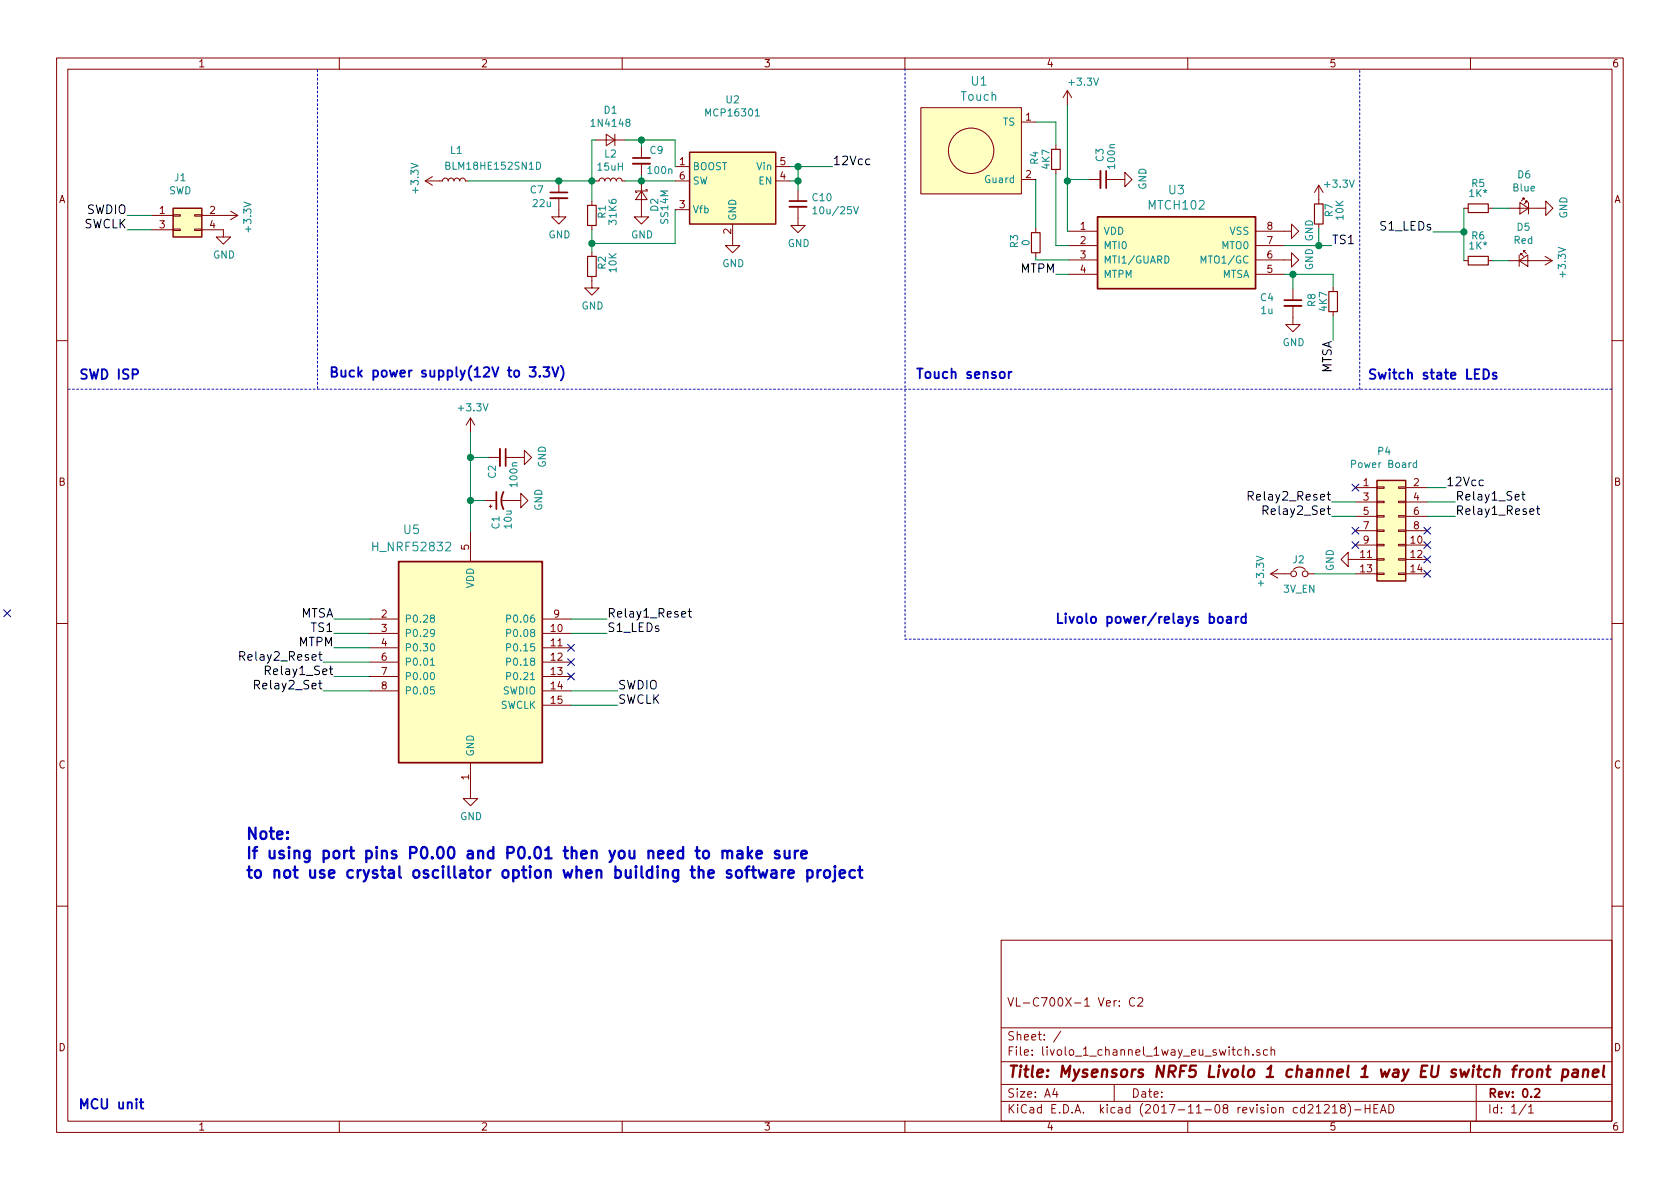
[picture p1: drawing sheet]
EESchema Schematic File Version 3
LIBS:mysensors_arduino
LIBS:mysensors_connectors
LIBS:mysensors_logic
LIBS:mysensors_mcu
LIBS:mysensors_memories
LIBS:mysensors_network
LIBS:mysensors_radios
LIBS:mysensors_regulators
LIBS:mysensors_security
LIBS:mysensors_sensors
LIBS:AMS1117
LIBS:BLUE_PILL
LIBS:ch340
LIBS:cp2102
LIBS:current_transf
LIBS:E73-2G4M04S
LIBS:ESP8266
LIBS:hlk-pm01
LIBS:hlk-pm03
LIBS:holyiot_nrf52832
LIBS:l6920
LIBS:linear_tech
LIBS:MAPLE_MINI
LIBS:max44009
LIBS:MIC5205
LIBS:mtch102
LIBS:mtch105
LIBS:mx-503398-1892
LIBS:nanopi_duo
LIBS:ncp1402
LIBS:onion_omega2
LIBS:orangepi-zero
LIBS:pam8403
LIBS:pcm5100
LIBS:ptr5518
LIBS:rfm12
LIBS:rfm69cw
LIBS:RM50_SP
LIBS:touch
LIBS:ttp223
LIBS:txb010x
LIBS:v23079-e1208-b301
LIBS:WT51822-S4AT
LIBS:Amplifier_Audio
LIBS:Amplifier_Buffer
LIBS:Amplifier_Current
LIBS:Amplifier_Difference
LIBS:Amplifier_Instrumentation
LIBS:Amplifier_Operational
LIBS:Amplifier_Video
LIBS:Analog
LIBS:Analog_ADC
LIBS:Analog_DAC
LIBS:Analog_Switch
LIBS:Audio
LIBS:Battery_Management
LIBS:Comparator
LIBS:Connector_Generic
LIBS:Connector_Generic_Shielded
LIBS:Connector_Specialized
LIBS:Converter_ACDC
LIBS:Converter_DCDC
LIBS:CPLD_Altera
LIBS:CPLD_Xilinx
LIBS:CPU
LIBS:CPU_NXP_6800
LIBS:CPU_NXP_68000
LIBS:CPU_PowerPC
LIBS:Device
LIBS:Diode
LIBS:Diode_Bridge
LIBS:Diode_Laser
LIBS:Display_Character
LIBS:Display_Graphic
LIBS:Driver_Display
LIBS:Driver_FET
LIBS:Driver_LED
LIBS:Driver_Motor
LIBS:Driver_Relay
LIBS:DSP_Freescale
LIBS:DSP_Microchip_DSPIC33
LIBS:DSP_Motorola
LIBS:DSP_Texas
LIBS:Filter
LIBS:FPGA_Actel
LIBS:FPGA_Xilinx
LIBS:FPGA_Xilinx_Artix7
LIBS:FPGA_Xilinx_Kintex7
LIBS:FPGA_Xilinx_Spartan6
LIBS:FPGA_Xilinx_Virtex5
LIBS:FPGA_Xilinx_Virtex6
LIBS:FPGA_Xilinx_Virtex7
LIBS:GPU
LIBS:Graphic
LIBS:Interface
LIBS:Interface_CAN_LIN
LIBS:Interface_CurrentLoop
LIBS:Interface_Ethernet
LIBS:Interface_Expansion
LIBS:Interface_HID
LIBS:Interface_LineDriver
LIBS:Interface_Optical
LIBS:Interface_Telecom
LIBS:Interface_UART
LIBS:Interface_USB
LIBS:Isolator
LIBS:Isolator_Analog
LIBS:Jumper
LIBS:LED
LIBS:Logic_74xgxx
LIBS:Logic_74xx
LIBS:Logic_CMOS_4000
LIBS:Logic_CMOS_IEEE
LIBS:Logic_LevelTranslator
LIBS:Logic_Programmable
LIBS:Logic_TTL_IEEE
LIBS:MCU_AnalogDevices
LIBS:MCU_Atmel_8051
LIBS:MCU_Atmel_ATMEGA
LIBS:MCU_Atmel_ATTINY
LIBS:MCU_Atmel_AVR
LIBS:MCU_Cypress
LIBS:MCU_Infineon
LIBS:MCU_Intel
LIBS:MCU_Microchip_PIC10
LIBS:MCU_Microchip_PIC12
LIBS:MCU_Microchip_PIC16
LIBS:MCU_Microchip_PIC18
LIBS:MCU_Microchip_PIC24
LIBS:MCU_Microchip_PIC32
LIBS:MCU_Microchip_SAME
LIBS:MCU_Microchip_SAML
LIBS:MCU_Module
LIBS:MCU_NXP_ColdFire
LIBS:MCU_NXP_HC11
LIBS:MCU_NXP_HC12
LIBS:MCU_NXP_HCS12
LIBS:MCU_NXP_Kinetis
LIBS:MCU_NXP_LPC
LIBS:MCU_NXP_MAC7100
LIBS:MCU_NXP_MCore
LIBS:MCU_NXP_S08
LIBS:MCU_Parallax
LIBS:MCU_SiFive
LIBS:MCU_SiliconLabs
LIBS:MCU_ST_STM8
LIBS:MCU_ST_STM32
LIBS:MCU_Texas
LIBS:MCU_Texas_MSP430
LIBS:Mechanical
LIBS:Memory_Controller
LIBS:Memory_EEPROM
LIBS:Memory_EPROM
LIBS:Memory_Flash
LIBS:Memory_NVRAM
LIBS:Memory_RAM
LIBS:Memory_ROM
LIBS:Memory_UniqueID
LIBS:Motor
LIBS:Oscillator
LIBS:Potentiometer_Digital
LIBS:power
LIBS:Power_Management
LIBS:Power_Protection
LIBS:Power_Supervisor
LIBS:pspice
LIBS:Reference_Current
LIBS:Reference_Voltage
LIBS:Regulator_Controller
LIBS:Regulator_Current
LIBS:Regulator_Linear
LIBS:Regulator_SwitchedCapacitor
LIBS:Regulator_Switching
LIBS:Relay
LIBS:Relay_SolidState
LIBS:RF
LIBS:RF_AM_FM
LIBS:RF_Bluetooth
LIBS:RF_GPS
LIBS:RF_Mixer
LIBS:RF_Module
LIBS:RF_RFID
LIBS:RF_WiFi
LIBS:RF_ZigBee
LIBS:Sensor
LIBS:Sensor_Audio
LIBS:Sensor_Current
LIBS:Sensor_Gas
LIBS:Sensor_Humidity
LIBS:Sensor_Magnetic
LIBS:Sensor_Motion
LIBS:Sensor_Optical
LIBS:Sensor_Pressure
LIBS:Sensor_Proximity
LIBS:Sensor_Temperature
LIBS:Sensor_Touch
LIBS:Sensor_Voltage
LIBS:Switch
LIBS:Timer
LIBS:Timer_PLL
LIBS:Timer_RTC
LIBS:Transformer
LIBS:Transistor_Array
LIBS:Transistor_BJT
LIBS:Transistor_FET
LIBS:Transistor_IGBT
LIBS:Triac_Thyristor
LIBS:Valve
LIBS:Video
LIBS:livolo_1_channel_1way_eu_switch-cache
EELAYER 26 0
EELAYER END
$Descr A4 11693 8268
encoding utf-8
Sheet 1 1
Title "Mysensors NRF5 Livolo 1 channel 1 way EU switch front panel"
Date ""
Rev "0.2"
Comp ""
Comment1 "VL-C700X-1 Ver: C2"
Comment2 ""
Comment3 ""
Comment4 ""
$EndDescr
Text Notes 7340 4345 0    67   ~ 13
Livolo power/relays board
Text Notes 545  2645 0    67   ~ 13
SWD ISP
Text Notes 540  7725 0    67   ~ 13
MCU unit
Text Notes 9515 2645 0    67   ~ 13
Switch state LEDs
$Comp
L +3.3V #PWR01
U 1 1
P 3060 1250
F 0 "#PWR01" H 3060 1100 50  0001 C CNN
F 1 "+3.3V" H 3075 1423 50  0000 C CNN
F 2 "" H 3060 1250 50  0000 C CNN
F 3 "" H 3060 1250 50  0000 C CNN
	1    3060 1250
	0    -1   -1   0   
$EndComp
Text Notes 2285 2630 0    67   ~ 13
Buck power supply(12V to 3.3V)
$Comp
L Conn_02x07_Odd_Even P4
U 1 1
P 9635 3685
F 0 "P4" H 9635 4240 50  0000 C CNN
F 1 "Power Board" H 9635 4149 50  0000 C CNN
F 2 "Pin_Headers:Pin_Header_Straight_2x07_Pitch2.00mm" H 9635 4058 50  0001 C CNN
F 3 "http://www.tme.eu/ro/Document/dd1ceac14413aeeec818bc9967f247e1/zl262-dg.pdf" H 9635 2485 50  0001 C CNN
F 4 "ZL262-14DG" H 9635 3685 60  0001 C CNN "Part No"
F 5 "Ninigi" H 9635 3685 60  0001 C CNN "Vendor"
	1    9635 3685
	1    0    0    -1  
$EndComp
$Comp
L MCP16301 U2
U 1 1
P 5100 1250
F 0 "U2" H 5100 1817 50  0000 C CNN
F 1 "MCP16301" H 5100 1726 50  0000 C CNN
F 2 "TO_SOT_Packages_SMD:SOT-23-6" H 5100 750 50  0001 C CNN
F 3 "http://www.farnell.com/datasheets/2129968.pdf" H 4800 1800 50  0001 C CNN
F 4 "MCP16301T-I/CHY" H 5100 1250 60  0001 C CNN "Part No"
F 5 "4-30V/3.3V/600mA" H 5100 1250 60  0001 C CNN "Rating"
F 6 "Microchip" H 5100 1250 60  0001 C CNN "Vendor"
	1    5100 1250
	-1   0    0    -1  
$EndComp
$Comp
L GND #PWR05
U 1 1
P 5100 1650
F 0 "#PWR05" H 5100 1400 50  0001 C CNN
F 1 "GND" H 5105 1477 50  0000 C CNN
F 2 "" H 5100 1650 50  0000 C CNN
F 3 "" H 5100 1650 50  0000 C CNN
	1    5100 1650
	1    0    0    -1  
$EndComp
$Comp
L L_Small L2
U 1 1
P 4250 1250
F 0 "L2" V 4435 1250 50  0000 C CNN
F 1 "15uH" V 4344 1250 50  0000 C CNN
F 2 "myfootprints:VLCF4020T-150MR68" H 4250 1250 50  0001 C CNN
F 3 "http://www.farnell.com/datasheets/2041203.pdf" H 4250 1250 50  0001 C CNN
F 4 "VLCF4020T-150MR68" V 4250 1250 60  0001 C CNN "Part No"
F 5 "1A" V 4250 1250 60  0001 C CNN "Rating"
F 6 "TDK" V 4250 1250 60  0001 C CNN "Vendor"
	1    4250 1250
	0    -1   -1   0   
$EndComp
$Comp
L D_Schottky_Small D2
U 1 1
P 4465 1350
F 0 "D2" H 4480 1445 50  0000 L CNN
F 1 "SS14M" H 4420 1515 50  0000 L CNN
F 2 "myfootprints:SS14M" V 4465 1350 50  0001 C CNN
F 3 "http://www.farnell.com/datasheets/1692176.pdf" H 4465 1350 50  0001 C CNN
F 4 "SS14M" H 4465 1350 60  0001 C CNN "Part No"
F 5 "40V/1A" H 4465 1350 60  0001 C CNN "Rating"
F 6 "Taiwan Semiconductor" H 4465 1350 60  0001 C CNN "Vendor"
	1    4465 1350
	0    1    1    0   
$EndComp
$Comp
L D_Small D1
U 1 1
P 4250 965
F 0 "D1" H 4250 760 50  0000 C CNN
F 1 "1N4148" H 4250 851 50  0000 C CNN
F 2 "Diodes_SMD:SOD-123" V 4250 965 50  0001 C CNN
F 3 "http://www.farnell.com/datasheets/2099776.pdf" H 4250 965 50  0001 C CNN
F 4 "1N4148W-7-F" H 4250 965 60  0001 C CNN "Part No"
F 5 "100V/300mA" H 4250 965 60  0001 C CNN "Rating"
F 6 "Diodes Inc." H 4250 965 60  0001 C CNN "Vendor"
	1    4250 965 
	-1   0    0    1   
$EndComp
$Comp
L R_Small R2
U 1 1
P 4120 1845
F 0 "R2" V 4045 1820 50  0000 C CNN
F 1 "10K" V 3970 1820 50  0000 C CNN
F 2 "Resistors_SMD:R_0603_HandSoldering" V 4016 1845 50  0001 C CNN
F 3 "http://www.farnell.com/datasheets/2007183.pdf" H 4120 1845 50  0001 C CNN
F 4 "CRGH0603J10K" V 4120 1845 60  0001 C CNN "Part No"
F 5 "50V/200mW" V 4120 1845 60  0001 C CNN "Rating"
F 6 "TE Connectivity" V 4120 1845 60  0001 C CNN "Vendor"
	1    4120 1845
	-1   0    0    1   
$EndComp
$Comp
L R_Small R1
U 1 1
P 4120 1490
F 0 "R1" V 4045 1465 50  0000 C CNN
F 1 "31K6" V 3970 1465 50  0000 C CNN
F 2 "Resistors_SMD:R_0603_HandSoldering" V 4016 1490 50  0001 C CNN
F 3 "http://www.farnell.com/datasheets/1849611.pdf" H 4120 1490 50  0001 C CNN
F 4 "MCWR06X3162FTL" V 4120 1490 60  0001 C CNN "Part No"
F 5 "50V/200mW" V 4120 1490 60  0001 C CNN "Rating"
F 6 "Multicomp" V 4120 1490 60  0001 C CNN "Vendor"
	1    4120 1490
	-1   0    0    1   
$EndComp
$Comp
L C_Small C9
U 1 1
P 4465 1110
F 0 "C9" H 4570 1185 50  0000 C CNN
F 1 "100n" H 4595 1045 50  0000 C CNN
F 2 "Capacitors_SMD:C_0603_HandSoldering" H 4557 1019 50  0001 L CNN
F 3 "http://www.farnell.com/datasheets/1901289.pdf" H 4465 1110 50  0001 C CNN
F 4 "MC0603B104K250CT" H 4465 1110 60  0001 C CNN "Part No"
F 5 "X7R/25V" H 4465 1110 60  0001 C CNN "Rating"
F 6 "Multicomp" H 4465 1110 60  0001 C CNN "Vendor"
	1    4465 1110
	1    0    0    -1  
$EndComp
$Comp
L GND #PWR06
U 1 1
P 4465 1450
F 0 "#PWR06" H 4465 1200 50  0001 C CNN
F 1 "GND" H 4470 1277 50  0000 C CNN
F 2 "" H 4465 1450 50  0000 C CNN
F 3 "" H 4465 1450 50  0000 C CNN
	1    4465 1450
	1    0    0    -1  
$EndComp
$Comp
L GND #PWR07
U 1 1
P 4120 1945
F 0 "#PWR07" H 4120 1695 50  0001 C CNN
F 1 "GND" H 4125 1772 50  0000 C CNN
F 2 "" H 4120 1945 50  0000 C CNN
F 3 "" H 4120 1945 50  0000 C CNN
	1    4120 1945
	1    0    0    -1  
$EndComp
$Comp
L GND #PWR08
U 1 1
P 3890 1450
F 0 "#PWR08" H 3890 1200 50  0001 C CNN
F 1 "GND" H 3895 1277 50  0000 C CNN
F 2 "" H 3890 1450 50  0000 C CNN
F 3 "" H 3890 1450 50  0000 C CNN
	1    3890 1450
	1    0    0    -1  
$EndComp
$Comp
L GND #PWR09
U 1 1
P 5555 1510
F 0 "#PWR09" H 5555 1260 50  0001 C CNN
F 1 "GND" H 5560 1337 50  0000 C CNN
F 2 "" H 5555 1510 50  0000 C CNN
F 3 "" H 5555 1510 50  0000 C CNN
	1    5555 1510
	1    0    0    -1  
$EndComp
Text Label 5795 1150 0    60   ~ 0
12Vcc
$Comp
L LED_Small D6
U 1 1
P 10610 1440
F 0 "D6" H 10610 1675 50  0000 C CNN
F 1 "Blue" H 10610 1584 50  0000 C CNN
F 2 "Diodes_SMD:D_0603" V 10610 1440 50  0001 C CNN
F 3 "http://www.tme.eu/ro/Document/2ff6cd49d353fcb76ded3ea208e0eb10/OSXX0603C1E.pdf" V 10610 1440 50  0001 C CNN
F 4 "OSB50603C1E" H 10610 1440 60  0001 C CNN "Part No"
F 5 "2.5-3.4V/5mA" H 10610 1440 60  0001 C CNN "Rating"
F 6 "Optosupply" H 10610 1440 60  0001 C CNN "Vendor"
	1    10610 1440
	-1   0    0    -1  
$EndComp
$Comp
L LED_Small D5
U 1 1
P 10605 1805
F 0 "D5" H 10605 2040 50  0000 C CNN
F 1 "Red" H 10605 1949 50  0000 C CNN
F 2 "Diodes_SMD:D_0603" V 10605 1805 50  0001 C CNN
F 3 "http://www.tme.eu/ro/Document/2ff6cd49d353fcb76ded3ea208e0eb10/OSXX0603C1E.pdf" V 10605 1805 50  0001 C CNN
F 4 "OSR50603C1E" H 10605 1805 60  0001 C CNN "Part No"
F 5 "1.6-2.4V/5mA" H 10605 1805 60  0001 C CNN "Rating"
F 6 "Optosupply" H 10605 1805 60  0001 C CNN "Vendor"
	1    10605 1805
	1    0    0    -1  
$EndComp
$Comp
L R_Small R5
U 1 1
P 10290 1440
F 0 "R5" V 10115 1440 50  0000 C CNN
F 1 "1K*" V 10185 1440 50  0000 C CNN
F 2 "Resistors_SMD:R_0603_HandSoldering" V 10186 1440 50  0001 C CNN
F 3 "http://www.farnell.com/datasheets/1849611.pdf" H 10290 1440 50  0001 C CNN
F 4 "MCWR06X1001FTL" V 10290 1440 60  0001 C CNN "Part No"
F 5 "50V/100mW" V 10290 1440 60  0001 C CNN "Rating"
F 6 "Multicomp" V 10290 1440 60  0001 C CNN "Vendor"
	1    10290 1440
	0    1    1    0   
$EndComp
$Comp
L R_Small R6
U 1 1
P 10290 1805
F 0 "R6" V 10115 1805 50  0000 C CNN
F 1 "1K*" V 10185 1805 50  0000 C CNN
F 2 "Resistors_SMD:R_0603_HandSoldering" V 10186 1805 50  0001 C CNN
F 3 "http://www.farnell.com/datasheets/1849611.pdf" H 10290 1805 50  0001 C CNN
F 4 "MCWR06X1001FTL" V 10290 1805 60  0001 C CNN "Part No"
F 5 "50V/100mW" V 10290 1805 60  0001 C CNN "Rating"
F 6 "Multicomp" V 10290 1805 60  0001 C CNN "Vendor"
	1    10290 1805
	0    1    1    0   
$EndComp
Text Label 10065 3385 0    60   ~ 0
12Vcc
$Comp
L GND #PWR018
U 1 1
P 9435 3885
F 0 "#PWR018" H 9435 3635 50  0001 C CNN
F 1 "GND" H 9440 3712 50  0000 C CNN
F 2 "" H 9435 3885 50  0000 C CNN
F 3 "" H 9435 3885 50  0000 C CNN
	1    9435 3885
	0    1    1    0   
$EndComp
NoConn ~ 9435 3385
NoConn ~ 9435 3685
$Comp
L GND #PWR019
U 1 1
P 10710 1440
F 0 "#PWR019" H 10710 1190 50  0001 C CNN
F 1 "GND" H 10715 1267 50  0000 C CNN
F 2 "" H 10710 1440 50  0000 C CNN
F 3 "" H 10710 1440 50  0000 C CNN
	1    10710 1440
	0    -1   -1   0   
$EndComp
$Comp
L +3.3V #PWR021
U 1 1
P 10705 1805
F 0 "#PWR021" H 10705 1655 50  0001 C CNN
F 1 "+3.3V" H 10720 1978 50  0000 C CNN
F 2 "" H 10705 1805 50  0000 C CNN
F 3 "" H 10705 1805 50  0000 C CNN
	1    10705 1805
	0    1    1    0   
$EndComp
Text Label 9975 1605 2    60   ~ 0
S1_LEDs
Text Label 10130 3485 0    60   ~ 0
Relay1_Set
Text Label 10130 3585 0    60   ~ 0
Relay1_Reset
$Comp
L C_Small C10
U 1 1
P 5555 1410
F 0 "C10" H 5647 1456 50  0000 L CNN
F 1 "10u/25V" H 5647 1365 50  0000 L CNN
F 2 "Capacitors_SMD:C_1206" H 5555 1410 50  0001 C CNN
F 3 "http://www.farnell.com/datasheets/2163235.pdf" H 5555 1410 50  0001 C CNN
F 4 "ZRB18AR61E106ME01L" H 5555 1410 60  0001 C CNN "Part No"
F 5 "X5R/25V" H 5555 1410 60  0001 C CNN "Rating"
F 6 "Murata" H 5555 1410 60  0001 C CNN "Vendor"
	1    5555 1410
	1    0    0    -1  
$EndComp
$Comp
L C_Small C7
U 1 1
P 3890 1350
F 0 "C7" H 3685 1390 50  0000 L CNN
F 1 "22u" H 3700 1295 50  0000 L CNN
F 2 "Capacitors_SMD:C_0603_HandSoldering" H 3890 1350 50  0001 C CNN
F 3 "http://www.farnell.com/datasheets/2047978.pdf" H 3890 1350 50  0001 C CNN
F 4 "GRM188R61A226ME15D" H 3890 1350 60  0001 C CNN "Part No"
F 5 "X5R/10V" H 3890 1350 60  0001 C CNN "Rating"
F 6 "Murata" H 3890 1350 60  0001 C CNN "Vendor"
	1    3890 1350
	1    0    0    -1  
$EndComp
Text Label 9270 3485 2    60   ~ 0
Relay2_Reset
Text Label 9270 3585 2    60   ~ 0
Relay2_Set
$Comp
L L_Small L1
U 1 1
P 3160 1250
F 0 "L1" V 3370 1220 50  0000 L CNN
F 1 "BLM18HE152SN1D" V 3260 1180 50  0000 L CNN
F 2 "Resistors_SMD:R_0603" H 155 -615 50  0001 C CNN
F 3 "http://www.murata.com/en-us/products/productdata/8796741599262/ENFA0004.pdf" H 155 -615 50  0001 C CNN
	1    3160 1250
	0    1    -1   0   
$EndComp
NoConn ~ 9935 3685
NoConn ~ 9935 3785
NoConn ~ 9935 3885
NoConn ~ 9935 3985
NoConn ~ 9435 3785
$Comp
L CP1_Small C1
U 1 1
P 3475 3475
F 0 "C1" H 3270 3500 50  0000 L CNN
F 1 "10u" H 3270 3415 50  0000 L CNN
F 2 "Capacitors_Tantalum_SMD:CP_Tantalum_Case-R_EIA-2012-12_Wave" H 3475 3475 50  0001 C CNN
F 3 "http://www.farnell.com/datasheets/1955682.pdf" H 3475 3475 50  0001 C CNN
F 4 "GRM188R61A106KE69D" H 3475 3475 60  0001 C CNN "Part No"
F 5 "X5R/10V" H 3475 3475 60  0001 C CNN "Rating"
F 6 "Murata" H 3475 3475 60  0001 C CNN "Vendor"
	1    3475 3475
	0    -1   -1   0   
$EndComp
$Comp
L GND #PWR026
U 1 1
P 3275 5500
F 0 "#PWR026" H 3275 5250 50  0001 C CNN
F 1 "GND" H 3280 5327 50  0000 C CNN
F 2 "" H 3275 5500 50  0000 C CNN
F 3 "" H 3275 5500 50  0000 C CNN
	1    3275 5500
	1    0    0    -1  
$EndComp
$Comp
L GND #PWR027
U 1 1
P 3575 3475
F 0 "#PWR027" H 3575 3225 50  0001 C CNN
F 1 "GND" H 3580 3302 50  0000 C CNN
F 2 "" H 3575 3475 50  0000 C CNN
F 3 "" H 3575 3475 50  0000 C CNN
	1    3575 3475
	0    -1   -1   0   
$EndComp
$Comp
L Conn_02x02_Odd_Even J1
U 1 1
P 1255 1490
F 0 "J1" H 1255 1755 50  0000 C CNN
F 1 "SWD" H 1255 1664 50  0000 C CNN
F 2 "Pin_Headers:Pin_Header_Straight_2x02_Pitch2.00mm_SMD" H 1255 290 50  0001 C CNN
F 3 "" H 1255 290 50  0001 C CNN
	1    1255 1490
	1    0    0    -1  
$EndComp
$Comp
L GND #PWR028
U 1 1
P 1555 1590
F 0 "#PWR028" H 1555 1340 50  0001 C CNN
F 1 "GND" H 1560 1417 50  0000 C CNN
F 2 "" H 1555 1590 50  0000 C CNN
F 3 "" H 1555 1590 50  0000 C CNN
	1    1555 1590
	1    0    0    -1  
$EndComp
Text Label 885  1490 2    60   ~ 0
SWDIO
Text Label 885  1590 2    60   ~ 0
SWCLK
Text Label 4300 4800 0    60   ~ 0
SWDIO
Text Label 4300 4900 0    60   ~ 0
SWCLK
$Comp
L +3.3V #PWR029
U 1 1
P 1555 1490
F 0 "#PWR029" H 1555 1340 50  0001 C CNN
F 1 "+3.3V" H 1570 1663 50  0000 C CNN
F 2 "" H 1555 1490 50  0000 C CNN
F 3 "" H 1555 1490 50  0000 C CNN
	1    1555 1490
	0    1    1    0   
$EndComp
Text Label 4225 4400 0    60   ~ 0
S1_LEDs
Text Label 2325 4700 2    60   ~ 0
Relay1_Set
Text Label 4225 4300 0    60   ~ 0
Relay1_Reset
Text Label 2250 4800 2    60   ~ 0
Relay2_Set
Text Label 2250 4600 2    60   ~ 0
Relay2_Reset
Text Label 2325 4400 2    60   ~ 0
TS1
$Comp
L C_Small C2
U 1 1
P 3500 3175
F 0 "C2" H 3600 3105 50  0000 C CNN
F 1 "100n" H 3620 3255 50  0000 C CNN
F 2 "Capacitors_SMD:C_0603_HandSoldering" H 3592 3084 50  0001 L CNN
F 3 "http://www.farnell.com/datasheets/1901289.pdf" H 3500 3175 50  0001 C CNN
F 4 "MC0603B104K250CT" H 3500 3175 60  0001 C CNN "Part No"
F 5 "X7R/25V" H 3500 3175 60  0001 C CNN "Rating"
F 6 "Multicomp" H 3500 3175 60  0001 C CNN "Vendor"
	1    3500 3175
	0    1    1    0   
$EndComp
$Comp
L GND #PWR030
U 1 1
P 3600 3175
F 0 "#PWR030" H 3600 2925 50  0001 C CNN
F 1 "GND" H 3605 3002 50  0000 C CNN
F 2 "" H 3600 3175 50  0000 C CNN
F 3 "" H 3600 3175 50  0000 C CNN
	1    3600 3175
	0    -1   -1   0   
$EndComp
Text Notes 6370 2640 0    67   ~ 13
Touch sensor
NoConn ~ 50   4260
Text Notes 1705 6120 0    79   ~ 16
Note: \nIf using port pins P0.00 and P0.01 then you need to make sure \nto not use crystal oscillator option when building the software project
$Comp
L +3.3V #PWR02
U 1 1
P 3275 3000
F 0 "#PWR02" H 3275 2850 50  0001 C CNN
F 1 "+3.3V" H 3290 3173 50  0000 C CNN
F 2 "" H 3275 3000 50  0000 C CNN
F 3 "" H 3275 3000 50  0000 C CNN
	1    3275 3000
	1    0    0    -1  
$EndComp
$Comp
L MTCH102 U3
U 1 1
P 8190 1750
F 0 "U3" H 8190 2190 60  0000 C CNN
F 1 "MTCH102" H 8190 2084 60  0000 C CNN
F 2 "Housings_SSOP:MSOP-8_3x3mm_Pitch0.65mm" H 7440 1900 60  0001 C CNN
F 3 "" H 7440 1900 60  0001 C CNN
	1    8190 1750
	1    0    0    -1  
$EndComp
$Comp
L Touch U1
U 1 1
P 6760 1040
F 0 "U1" H 6816 1527 60  0000 C CNN
F 1 "Touch" H 6816 1421 60  0000 C CNN
F 2 "myfootprints:livolo_ts_guard" H 6760 1040 60  0001 C CNN
F 3 "" H 6760 1040 60  0001 C CNN
	1    6760 1040
	1    0    0    -1  
$EndComp
$Comp
L GND #PWR010
U 1 1
P 8940 1800
F 0 "#PWR010" H 8940 1550 50  0001 C CNN
F 1 "GND" H 8945 1627 50  0000 C CNN
F 2 "" H 8940 1800 50  0000 C CNN
F 3 "" H 8940 1800 50  0000 C CNN
	1    8940 1800
	0    -1   -1   0   
$EndComp
$Comp
L C_Small C3
U 1 1
P 7680 1240
F 0 "C3" H 7510 1220 50  0000 C CNN
F 1 "100n" H 7520 1300 50  0000 C CNN
F 2 "Capacitors_SMD:C_0603_HandSoldering" H 7772 1149 50  0001 L CNN
F 3 "http://www.farnell.com/datasheets/1901289.pdf" H 7680 1240 50  0001 C CNN
F 4 "MC0603B104K250CT" H 7680 1240 60  0001 C CNN "Part No"
F 5 "X7R/25V" H 7680 1240 60  0001 C CNN "Rating"
F 6 "Multicomp" H 7680 1240 60  0001 C CNN "Vendor"
	1    7680 1240
	0    1    1    0   
$EndComp
$Comp
L GND #PWR011
U 1 1
P 7780 1240
F 0 "#PWR011" H 7780 990 50  0001 C CNN
F 1 "GND" H 7785 1067 50  0000 C CNN
F 2 "" H 7780 1240 50  0000 C CNN
F 3 "" H 7780 1240 50  0000 C CNN
	1    7780 1240
	0    -1   -1   0   
$EndComp
$Comp
L R_Small R7
U 1 1
P 9180 1480
F 0 "R7" V 9105 1455 50  0000 C CNN
F 1 "10K" V 9030 1455 50  0000 C CNN
F 2 "Resistors_SMD:R_0603_HandSoldering" V 9076 1480 50  0001 C CNN
F 3 "http://www.farnell.com/datasheets/2007183.pdf" H 9180 1480 50  0001 C CNN
F 4 "CRGH0603J10K" V 9180 1480 60  0001 C CNN "Part No"
F 5 "50V/200mW" V 9180 1480 60  0001 C CNN "Rating"
F 6 "TE Connectivity" V 9180 1480 60  0001 C CNN "Vendor"
	1    9180 1480
	-1   0    0    1   
$EndComp
$Comp
L +3.3V #PWR013
U 1 1
P 9180 1380
F 0 "#PWR013" H 9180 1230 50  0001 C CNN
F 1 "+3.3V" H 9320 1490 50  0000 C CNN
F 2 "" H 9180 1380 50  0000 C CNN
F 3 "" H 9180 1380 50  0000 C CNN
	1    9180 1380
	1    0    0    -1  
$EndComp
Text Label 9270 1700 0    60   ~ 0
TS1
$Comp
L R_Small R3
U 1 1
P 7210 1680
F 0 "R3" V 7060 1670 50  0000 C CNN
F 1 "0" V 7140 1680 50  0000 C CNN
F 2 "Resistors_SMD:R_0603" V 7106 1680 50  0001 C CNN
F 3 "http://www.farnell.com/datasheets/2007183.pdf" H 7210 1680 50  0001 C CNN
F 4 "CRGH0603J10K" V 7210 1680 60  0001 C CNN "Part No"
F 5 "50V/200mW" V 7210 1680 60  0001 C CNN "Rating"
F 6 "TE Connectivity" V 7210 1680 60  0001 C CNN "Vendor"
	1    7210 1680
	1    0    0    1   
$EndComp
$Comp
L R_Small R4
U 1 1
P 7350 1100
F 0 "R4" V 7200 1090 50  0000 C CNN
F 1 "4K7" V 7280 1100 50  0000 C CNN
F 2 "Resistors_SMD:R_0603" V 7246 1100 50  0001 C CNN
F 3 "http://www.farnell.com/datasheets/2007183.pdf" H 7350 1100 50  0001 C CNN
F 4 "CRGH0603J10K" V 7350 1100 60  0001 C CNN "Part No"
F 5 "50V/200mW" V 7350 1100 60  0001 C CNN "Rating"
F 6 "TE Connectivity" V 7350 1100 60  0001 C CNN "Vendor"
	1    7350 1100
	1    0    0    1   
$EndComp
$Comp
L +3.3V #PWR03
U 1 1
P 7430 720
F 0 "#PWR03" H 7430 570 50  0001 C CNN
F 1 "+3.3V" H 7540 880 50  0000 C CNN
F 2 "" H 7430 720 50  0000 C CNN
F 3 "" H 7430 720 50  0000 C CNN
	1    7430 720 
	1    0    0    -1  
$EndComp
$Comp
L R_Small R8
U 1 1
P 9280 2090
F 0 "R8" V 9130 2080 50  0000 C CNN
F 1 "4K7" V 9210 2090 50  0000 C CNN
F 2 "Resistors_SMD:R_0603_HandSoldering" V 9176 2090 50  0001 C CNN
F 3 "http://www.farnell.com/datasheets/2007183.pdf" H 9280 2090 50  0001 C CNN
F 4 "CRGH0603J10K" V 9280 2090 60  0001 C CNN "Part No"
F 5 "50V/200mW" V 9280 2090 60  0001 C CNN "Rating"
F 6 "TE Connectivity" V 9280 2090 60  0001 C CNN "Vendor"
	1    9280 2090
	1    0    0    1   
$EndComp
$Comp
L C_Small C4
U 1 1
P 9000 2100
F 0 "C4" H 8820 2140 50  0000 C CNN
F 1 "1u" H 8820 2050 50  0000 C CNN
F 2 "Capacitors_SMD:C_0603_HandSoldering" H 9092 2009 50  0001 L CNN
F 3 "http://www.farnell.com/datasheets/1901289.pdf" H 9000 2100 50  0001 C CNN
F 4 "MC0603B104K250CT" H 9000 2100 60  0001 C CNN "Part No"
F 5 "X7R/25V" H 9000 2100 60  0001 C CNN "Rating"
F 6 "Multicomp" H 9000 2100 60  0001 C CNN "Vendor"
	1    9000 2100
	1    0    0    -1  
$EndComp
$Comp
L GND #PWR012
U 1 1
P 9000 2200
F 0 "#PWR012" H 9000 1950 50  0001 C CNN
F 1 "GND" H 9005 2027 50  0000 C CNN
F 2 "" H 9000 2200 50  0000 C CNN
F 3 "" H 9000 2200 50  0000 C CNN
	1    9000 2200
	1    0    0    -1  
$EndComp
Text Label 9280 2360 3    60   ~ 0
MTSA
Text Label 7350 1900 2    60   ~ 0
MTPM
Text Label 2325 4300 2    60   ~ 0
MTSA
Text Label 2325 4500 2    60   ~ 0
MTPM
$Comp
L GND #PWR04
U 1 1
P 8940 1600
F 0 "#PWR04" H 8940 1350 50  0001 C CNN
F 1 "GND" H 8945 1427 50  0000 C CNN
F 2 "" H 8940 1600 50  0000 C CNN
F 3 "" H 8940 1600 50  0000 C CNN
	1    8940 1600
	0    -1   -1   0   
$EndComp
Wire Notes Line
	475  2700 11225 2700
Wire Notes Line
	2210 2695 2210 470 
Wire Notes Line
	9465 2700 9465 475 
Wire Wire Line
	5500 1150 5795 1150
Wire Wire Line
	5555 1150 5555 1310
Wire Wire Line
	5555 1250 5500 1250
Connection ~ 5555 1150
Wire Wire Line
	4350 1250 4700 1250
Connection ~ 4465 1250
Wire Wire Line
	4120 1590 4120 1745
Wire Wire Line
	4120 1685 4700 1685
Wire Wire Line
	4700 1685 4700 1450
Connection ~ 4120 1685
Wire Wire Line
	4120 965  4120 1390
Wire Wire Line
	4350 965  4700 965 
Wire Wire Line
	4700 965  4700 1150
Wire Wire Line
	4465 1010 4465 965 
Connection ~ 4465 965 
Wire Wire Line
	4465 1250 4465 1210
Wire Wire Line
	4150 965  4120 965 
Connection ~ 4120 1250
Connection ~ 5555 1250
Wire Wire Line
	10390 1440 10510 1440
Wire Wire Line
	10390 1805 10505 1805
Wire Wire Line
	10190 1440 10190 1805
Wire Wire Line
	10190 1605 9975 1605
Connection ~ 10190 1605
Wire Wire Line
	9435 3585 9270 3585
Wire Wire Line
	9935 3485 10130 3485
Wire Wire Line
	9935 3585 10130 3585
Wire Wire Line
	3260 1250 4150 1250
Connection ~ 3890 1250
Wire Wire Line
	9935 3385 10065 3385
Wire Wire Line
	9435 3485 9270 3485
Wire Wire Line
	1055 1490 885  1490
Wire Wire Line
	1055 1590 885  1590
Wire Wire Line
	3275 3000 3275 3700
Wire Wire Line
	3400 3175 3275 3175
Connection ~ 3275 3175
Wire Wire Line
	3375 3475 3275 3475
Connection ~ 3275 3475
Wire Wire Line
	2325 4300 2575 4300
Wire Wire Line
	2325 4400 2575 4400
Wire Wire Line
	2325 4500 2575 4500
Wire Wire Line
	3975 4300 4225 4300
Wire Wire Line
	2575 4600 2250 4600
Wire Wire Line
	3975 4800 4300 4800
Wire Wire Line
	3975 4900 4300 4900
Wire Notes Line
	6300 470  6300 4440
Wire Notes Line
	6300 4440 11220 4440
Wire Wire Line
	8940 1700 9270 1700
Wire Wire Line
	9180 1700 9180 1580
Connection ~ 9180 1700
Wire Wire Line
	7440 1800 7210 1800
Wire Wire Line
	7210 1800 7210 1780
Wire Wire Line
	7210 1580 7210 1240
Wire Wire Line
	7210 840  7350 840 
Wire Wire Line
	7350 840  7350 1000
Wire Wire Line
	7350 1200 7350 1700
Wire Wire Line
	7350 1700 7440 1700
Wire Wire Line
	7430 1600 7440 1600
Wire Wire Line
	8940 1900 9280 1900
Wire Wire Line
	9280 1900 9280 1990
Wire Wire Line
	9000 2000 9000 1900
Connection ~ 9000 1900
Wire Wire Line
	9280 2190 9280 2360
Wire Wire Line
	7440 1900 7350 1900
Wire Wire Line
	7430 720  7430 1600
Wire Wire Line
	7580 1240 7430 1240
Wire Wire Line
	7430 1240 7430 1250
Connection ~ 7430 1250
$Comp
L Jumper_NC_Small J2
U 1 1
P 9045 3985
F 0 "J2" H 9040 4085 50  0000 C CNN
F 1 "3V_EN" H 9045 3880 50  0000 C CNN
F 2 "Connectors:GS2" V 9119 3985 50  0001 C CNN
F 3 "" H 9045 3985 50  0001 C CNN
	1    9045 3985
	1    0    0    -1  
$EndComp
Wire Wire Line
	9435 3985 9145 3985
$Comp
L +3.3V #PWR014
U 1 1
P 8945 3985
F 0 "#PWR014" H 8945 3835 50  0001 C CNN
F 1 "+3.3V" H 8960 4158 50  0000 C CNN
F 2 "" H 8945 3985 50  0000 C CNN
F 3 "" H 8945 3985 50  0000 C CNN
	1    8945 3985
	0    -1   -1   0   
$EndComp
Wire Wire Line
	2575 4800 2250 4800
Wire Wire Line
	3975 4400 4225 4400
Wire Wire Line
	2575 4700 2325 4700
$Comp
L H_NRF52832 U5
U 1 1
P 3275 4650
F 0 "U5" H 2865 5625 60  0000 C CNN
F 1 "H_NRF52832" H 2865 5505 60  0000 C CNN
F 2 "myfootprints:Holyiot-NRF52832" H 2575 5000 50  0001 C CNN
F 3 "" H 2575 5000 50  0001 C CNN
	1    3275 4650
	1    0    0    -1  
$EndComp
NoConn ~ 3975 4500
NoConn ~ 3975 4600
NoConn ~ 3975 4700
$EndSCHEMATC
